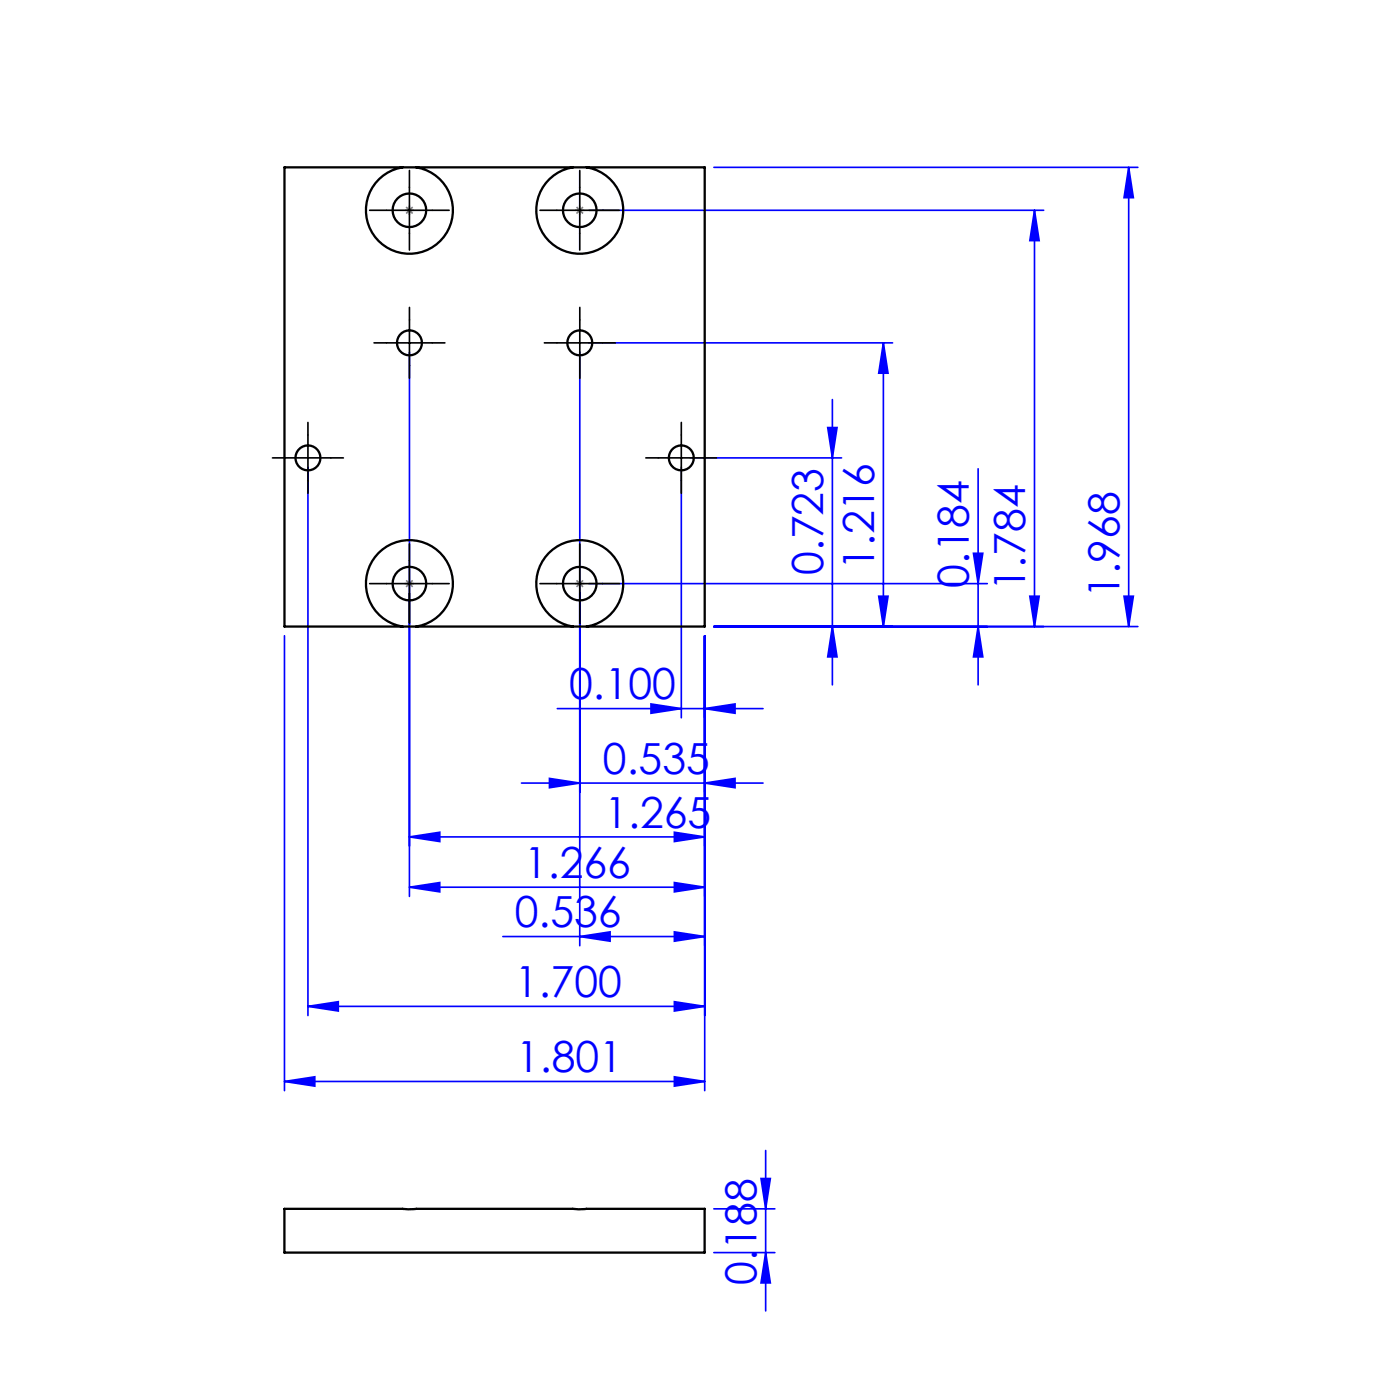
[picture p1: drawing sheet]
<svg xmlns="http://www.w3.org/2000/svg" width="152mm" height="152mm" viewBox="0 0 152 152" stroke-linecap="round" stroke-linejoin="round" font-family="sans-serif">
<g fill="none" stroke="#00f" stroke-width=".18">
<path d="M77.7 18.2h46.2M122.9 18.2l.5 3.3h-1zM122.9 18.2v50M44.6 38.3v59.3M63.1 38.3v64.6M64.1 22.9h49.5M64.1 37.3h33.1M96.2 37.3l.5 3.3h-1zM96.2 37.3v30.9M112.6 22.9l.5 3.3h-1zM112.6 22.9v45.3M33.5 50.8v59.8"/>
<path d="M74.2 50.8v27.3M75.2 49.8h16.4M90.1 46.5h1l-.5 3.3zM90.6 43.5v31.1M106.5 51v23.6M31 69.2v49.5M60.7 77.1h22.4M64.1 63.5h43.4M70.9 76.6l3.3 .5-3.3 .5zM76.7 77.1l3.3-.5v1zM76.7 69.2v49.5M77.7 68.2h46.2"/>
<path d="M90.6 68.2l.5 3.3h-1zM95.7 64.9h1l-.5 3.3zM106 60.2h1l-.5 3.3zM106.5 68.2l.5 3.3h-1zM112.1 64.9h1l-.5 3.3zM122.4 64.9h1l-.5 3.3zM44.6 96.6l3.3-.5v1zM44.6 96.6h32.1M44.6 91.1l3.3-.5v1zM44.6 91.1h32.1M56.8 85.2h26.3M59.8 84.7l3.3 .5-3.3 .6z"/>
<path d="M73.4 96.1l3.3 .5-3.3 .5zM73.4 90.6l3.3 .5-3.3 .5zM76.7 85.2l3.3-.5v1.1zM31 117.7l3.3-.5v1zM31 117.7h45.7M33.5 109.6l3.3-.6v1.1zM33.5 109.6h43.2M54.7 101.9h22M63.1 101.9l3.3-.5v1.1zM73.4 117.2l3.3 .5-3.3 .5zM73.4 101.4l3.3 .5-3.3 .6zM73.4 109l3.3 .6-3.3 .5z"/>
<path d="M77.7 131.6h6.6M77.7 136.4h6.6M82.8 128.3h1.1l-.6 3.3zM83.3 125.2v17.5M83.3 136.4l.6 3.3h-1.1z"/>
</g>
<g fill="none" stroke="#808080" stroke-width=".18">
<path d="M44.1 22.9h1M44.2 22.5l.7 .7M44.6 22.4v1M44.9 22.5l-.7 .7M62.6 22.9h1M62.8 22.5l.7 .7M63.1 22.4v1M63.5 22.5l-.7 .7M44.1 63.5h1M44.2 63.2l.7 .7M44.6 63v1M44.9 63.2l-.7 .7"/>
<path d="M62.6 63.5h1M62.8 63.2l.7 .7M63.1 63v1M63.5 63.2l-.7 .7"/>
</g>
<g fill="none" stroke="#000" stroke-width=".18" stroke-dasharray="15.2 1.3 1.3 1.3">
<path d="M42.1 22.9h-1.9M42.1 37.3h-1.4M44.6 20.4v-1.8M44.6 25.4v1.8M44.6 34.8v-1.3M44.6 39.8v1.4M47.1 22.9h1.8M47.1 37.3h1.3M60.6 22.9h-1.8M60.6 37.3h-1.3M63.1 20.4v-1.8M63.1 25.4v1.8"/>
<path d="M63.1 34.8v-1.3M63.1 39.8v1.4M65.6 22.9h1.8M65.6 37.3h1.4M31 49.8h-1.3M33.5 47.3v-1.3M33.5 52.3v1.4M36 49.8h1.4M71.7 49.8h-1.4M74.2 47.3v-1.3M74.2 52.3v1.4M76.7 49.8h1.3"/>
<path d="M42.1 63.5h-1.9M44.6 61v-1.8M44.6 66v1.9M47.1 63.5h1.8M60.6 63.5h-1.8M63.1 61v-1.8M63.1 66v1.9M65.6 63.5h1.8"/>
</g>
<g fill="none" stroke="#000" stroke-width=".18">
<path d="M42.1 22.9h5M42.1 37.3h5M44.6 20.4v5M44.6 34.8v5M60.6 22.9h5M60.6 37.3h5M63.1 20.4v5M63.1 34.8v5M31 49.8h5M33.5 47.3v5M71.7 49.8h5M74.2 47.3v5"/>
<path d="M42.1 63.5h5M44.6 61v5M60.6 63.5h5M63.1 61v5"/>
</g>
<g fill="#00f">
<path d="M31 117.7l3.3-.5v1zM73.4 117.2l3.3 .5-3.3 .5zM63.1 101.9l3.3-.5v1.1zM73.4 101.4l3.3 .5-3.3 .6zM44.6 96.6l3.3-.5v1zM73.4 96.1l3.3 .5-3.3 .5zM70.9 76.6l3.3 .5-3.3 .5zM76.7 77.1l3.3-.5v1zM59.8 84.7l3.3 .5-3.3 .6zM76.7 85.2l3.3-.5v1.1zM44.6 91.1l3.3-.5v1zM73.4 90.6l3.3 .5-3.3 .5zM33.5 109.6l3.3-.6v1.1zM73.4 109l3.3 .6-3.3 .5z"/>
<path d="M122.9 18.2l.5 3.3h-1zM122.4 64.9h1l-.5 3.3zM106 60.2h1l-.5 3.3zM106.5 68.2l.5 3.3h-1zM112.6 22.9l.5 3.3h-1zM112.1 64.9h1l-.5 3.3zM90.1 46.5h1l-.5 3.3zM90.6 68.2l.5 3.3h-1zM96.2 37.3l.5 3.3h-1zM95.7 64.9h1l-.5 3.3zM82.8 128.3h1.1l-.6 3.3zM83.3 136.4l.6 3.3h-1.1z"/>
</g>
<g fill="none" stroke="#000" stroke-width=".25">
<path d="M43.8 18.2a4.7 4.7 0 0 0-3.2 7.3 4.7 4.7 0 0 0 7.9 0 4.7 4.7 0 0 0-3.2-7.3M43.8 18.2h1.5M43.8 18.2h-12.8v50h12.8M45.3 18.2h17M62.3 18.2a4.7 4.7 0 0 0-3.2 7.3 4.7 4.7 0 0 0 8 0 4.7 4.7 0 0 0-3.2-7.3M62.3 18.2h1.6M63.9 18.2h12.8v50h-12.8M43.8 68.2a4.7 4.7 0 0 1-3.2-7.3 4.7 4.7 0 0 1 7.9 0 4.7 4.7 0 0 1-3.2 7.3M43.8 68.2h1.5M45.3 68.2h17M62.3 68.2h1.6M62.3 68.2a4.7 4.7 0 0 1-3.2-7.3 4.7 4.7 0 0 1 8 0 4.7 4.7 0 0 1-3.2 7.3"/>
<path d="M31 131.6h45.7v4.8h-45.7z"/>
<circle cx="44.6" cy="22.9" r="1.83"/>
<circle cx="44.6" cy="37.3" r="1.36"/>
<circle cx="63.1" cy="22.9" r="1.83"/>
<circle cx="63.1" cy="37.3" r="1.36"/>
<circle cx="33.5" cy="49.8" r="1.36"/>
<circle cx="74.2" cy="49.8" r="1.36"/>
<circle cx="44.6" cy="63.5" r="1.83"/>
<circle cx="63.1" cy="63.5" r="1.83"/>
</g>
<g font-size="4.7" fill="#00f">
<text x="89.6" y="62.6" transform="rotate(-90 89.6 62.6)">0.723</text>
<text x="95.1" y="62.1" transform="rotate(-90 95.1 62.1)">1.216</text>
<text x="105.5" y="64" transform="rotate(-90 105.5 64)">0.184</text>
<text x="111.6" y="64.4" transform="rotate(-90 111.6 64.4)">1.784</text>
<text x="121.9" y="65.1" transform="rotate(-90 121.9 65.1)">1.968</text>
<text x="62" y="76.1">0.100</text>
<text x="65.6" y="84.2">0.535</text>
<text x="57.1" y="95.6">1.266</text>
<text x="65.8" y="90.1">1.265</text>
<text x="56" y="100.9">0.536</text>
<text x="56.1" y="108.5">1.700</text>
<text x="56.2" y="116.7">1.801</text>
<text x="82.3" y="139.9" transform="rotate(-90 82.3 139.9)">0.188</text>
</g>
</svg>
